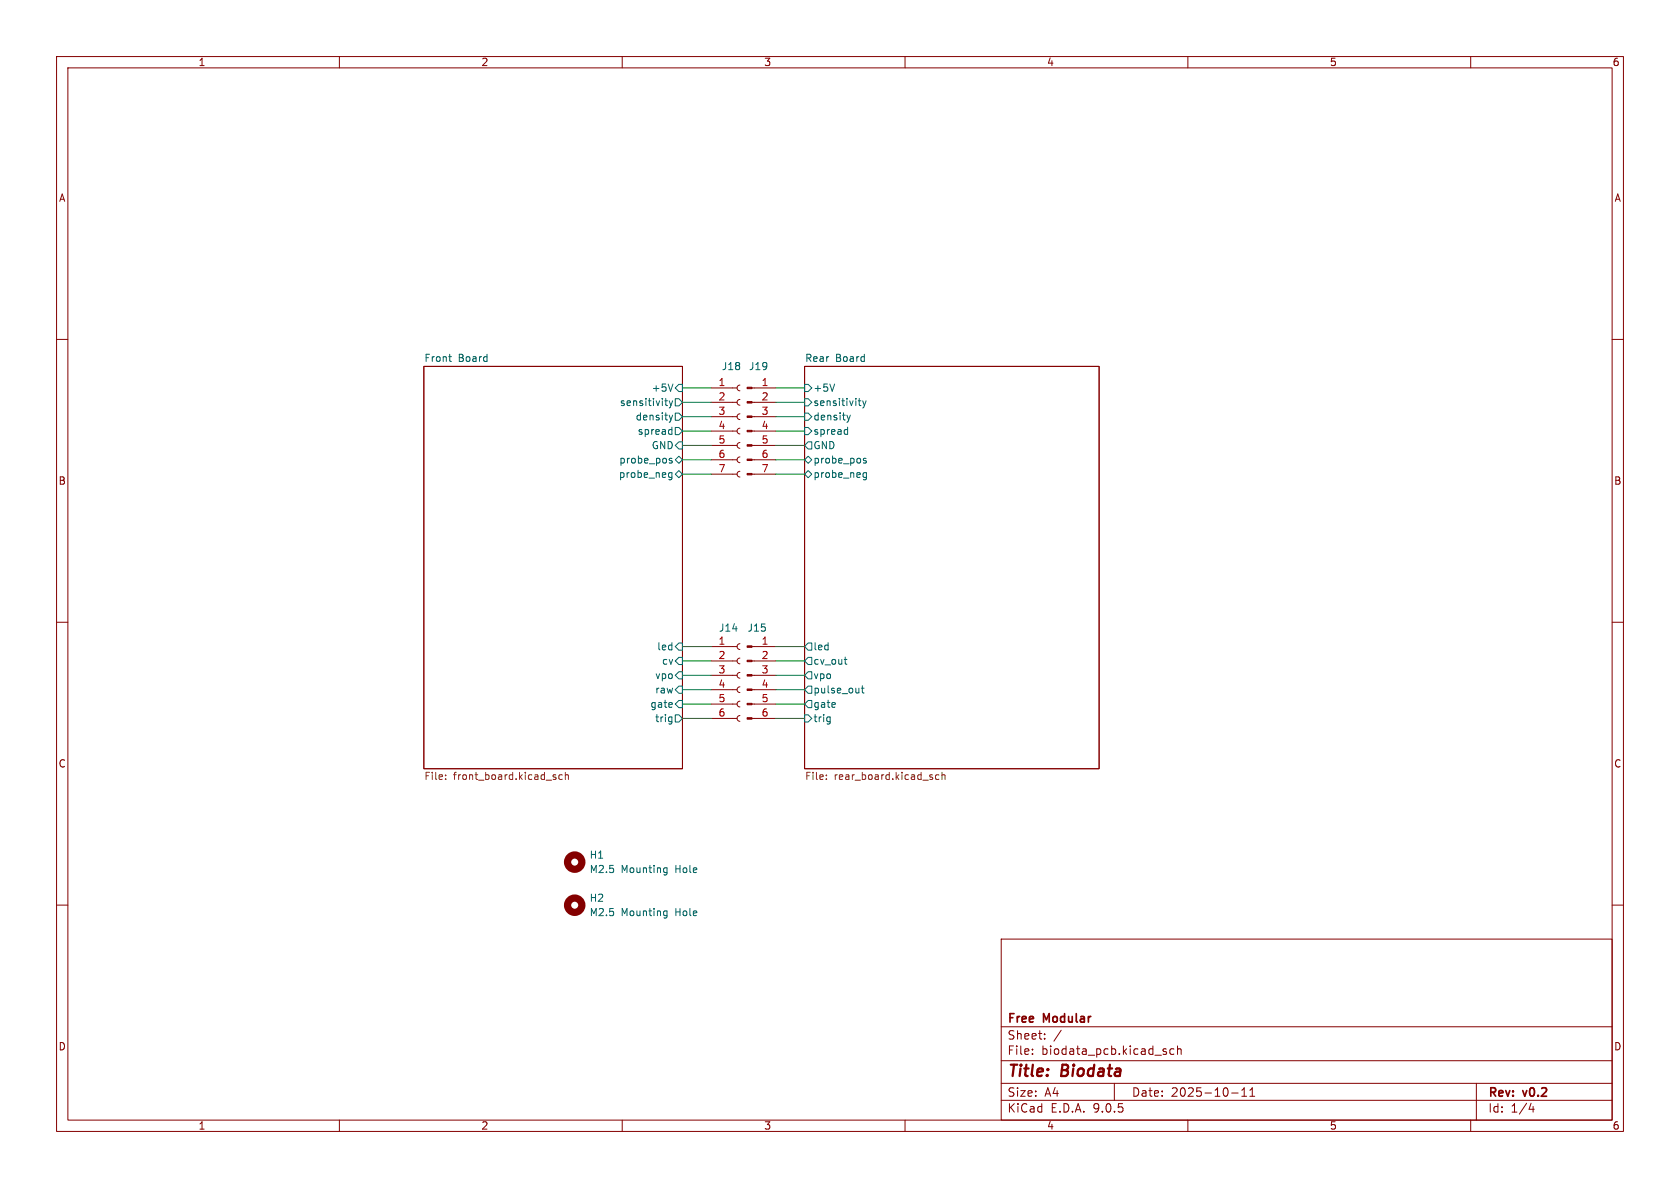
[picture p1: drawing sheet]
<svg xmlns="http://www.w3.org/2000/svg" width="297mm" height="210mm" viewBox="0 0 297 210" stroke-linecap="round" stroke-linejoin="round" font-family="sans-serif">
<g fill="none" stroke="#840000" stroke-width=".18">
<path d="M10 10h277v190h-277zM12 12h273v186h-273zM60 10v2M110 10v2M160 10v2M210 10v2M260 10v2M10 60h2M74.9 64.8h45.7v71.1h-45.7zM125.7 68.6h4.6M125.7 71.1h4.6M125.7 73.7h4.6"/>
<path d="M125.7 76.2h4.6M125.7 78.7h4.6M130.8 68.1l-.3 .1-.2 .4 .2 .3 .3 .2M130.8 70.6l-.3 .2-.2 .3 .2 .4 .3 .1M130.8 73.2l-.3 .1-.2 .4 .2 .3 .3 .2M130.8 75.7l-.3 .1-.2 .4 .2 .4 .3 .1M130.8 78.2l-.3 .2-.2 .3 .2 .4 .3 .1M132.9 68.6h4.3M132.9 71.1h4.3M132.9 73.7h4.3M132.9 76.2h4.3M132.9 78.7h4.3"/>
<path d="M142.2 64.8h52.1v71.1h-52.1zM285 60h2M125.7 81.3h4.6M125.7 83.8h4.6M130.8 80.8l-.3 .1-.2 .4 .2 .3 .3 .2M130.8 83.3l-.3 .2-.2 .3 .2 .4 .3 .1M132.9 81.3h4.3M132.9 83.8h4.3M10 110h2M125.7 114.3h4.6M125.7 116.8h4.6M125.7 119.4h4.6"/>
<path d="M130.8 113.8l-.3 .1-.2 .4 .2 .4 .3 .1M130.8 116.3l-.3 .2-.2 .3 .2 .4 .3 .1M130.8 118.9l-.3 .1-.2 .4 .2 .3 .3 .2M132.9 114.3h4.3M132.9 116.8h4.3M132.9 119.4h4.3M285 110h2M125.7 121.9h4.6M125.7 124.5h4.6M125.7 127h4.6M130.8 121.4l-.3 .2-.2 .3 .2 .4 .3 .1M130.8 124l-.3 .1-.2 .4 .2 .3 .3 .2"/>
<path d="M130.8 126.5l-.3 .1-.2 .4 .2 .4 .3 .1M132.9 121.9h4.3M132.9 124.5h4.3M132.9 127h4.3M10 160h2M177 166h108v32h-108zM285 160h2M60 198v2M110 198v2M160 198v2M177 194.5h108M177 191.5h108"/>
<path d="M177 187.5h108M177 181.5h108M182.5 186.3v.1M182.5 185.5v.1M184.7 183.6v.1M184.7 182.8v.1M187.6 182.1l-1.3 2M197 191.5v3M205.8 185.9l.4 .1v.2l-.2 .2h-.3M205.8 185.4l.4 .1M207.5 185.5l-.4-.1-.3 .3v.4l.2 .2h.5M208.2 185.5l.2-.1 .3 .1 .1 .9"/>
<path d="M208.2 184.9v1.5M210 198v2M217.7 193.2h1.2M219.5 193.8h.9M219.5 192.7l.5-.4v1.5M221 193.8h.8M221 192.7l.4-.4v1.5M260 198v2M261 191.5v6.5M270.7 195l-.4 1.1h.9M271 195.6v1"/>
</g>
<g fill="none" stroke="#006464" stroke-width=".18">
<path d="M79.3 63h.5M79.6 63.8l.2 .1M117.5 70.9h.5M117.7 71.5l.3 .2M118.3 70.9l.3 .8M118.3 73.4l.3 .8M118.4 75.9l.4 .1M118.6 71.7l-.3 .4M118.6 74.2l-.2 .4M118.8 76.7l-.4 .1M118.8 75.5v1.3M118.9 70.9l-.3 .8"/>
<path d="M118.9 73.4l-.3 .8M119 67.9l-.5 1.3M119.4 70.5h.6l.6 .6-.6 .7h-.6zM119.4 73h.6l.6 .7-.6 .6h-.6zM119.4 75.6h.6l.6 .6-.6 .6h-.6zM120 78.1h.6v1.3h-.6l-.6-.7zM120 67.9h.6v1.3h-.6l-.6-.6zM142.2 67.9h.7l.6 .7-.6 .6h-.7zM142.2 73h.7l.6 .7-.6 .6h-.7zM142.2 70.5h.7l.6 .6-.6 .7h-.7zM142.2 75.6h.7l.6 .6-.6 .6h-.7zM142.9 78.1h.6v1.3h-.6l-.7-.7z"/>
<path d="M147.6 67.9l-.5 1.3M149.5 75.9l.3 .1M149.7 73.4l.3 .8M149.8 75.5v1.3M149.8 76.7l-.3 .1M150 74.2l-.2 .4M150.3 73.4l-.3 .8M151.7 70.9h.5M152 71.6l.2 .1M152.5 70.9l.3 .8M152.8 71.7l-.3 .4M153.1 70.9l-.3 .8"/>
<path d="M118.2 84.3l.2 .1 .4-.1M118.8 83.6v1l-.3 .2h-.3M118.8 83.6h-.4l-.2 .1M118.8 81.1l-.3-.1-.2 .2 .1 .2 .4 .1v.3h-.5M119.4 81.3l.6-.7 .6 .7-.6 .6zM119.4 83.8l.6-.6 .6 .6-.6 .7zM142.2 83.8l.7-.6 .6 .6-.6 .7zM142.2 81.3l.7-.7 .6 .7-.6 .6zM152.6 84.3l.2 .1 .4-.1M153.1 81.1l-.3-.1-.2 .2 .1 .2 .4 .1v.3h-.5M153.2 83.6v1l-.3 .2h-.3M153.2 83.6h-.4l-.2 .1"/>
<path d="M119.4 116.8l.6-.6h.6v1.3h-.6zM120 118.7h.6v1.3h-.6l-.6-.6zM120 113.7h.6v1.2h-.6l-.6-.6zM142.9 116.2h.6v1.3h-.6l-.7-.7zM142.9 113.7h.6v1.2h-.6l-.7-.6zM142.9 118.7h.6v1.3h-.6l-.7-.6zM149.2 116.6h.5M149.5 117.4h.2M118.7 126.7l.1 .1M118.8 126.7v1.1l-.1 .1M118.8 127.5l-.1 .1M119.4 126.4h.6l.6 .6-.6 .6h-.6z"/>
<path d="M120 123.8h.6v1.3h-.6l-.6-.6zM120 121.3h.6v1.3h-.6l-.6-.7zM142.2 126.4h.7l.6 .6-.6 .6h-.7zM142.9 121.3h.6v1.3h-.6l-.7-.7zM142.9 123.8h.6v1.3h-.6l-.7-.6zM146.6 126.7l.2 .1M146.8 126.7v1.1l-.2 .1M146.8 127.5l-.2 .1M152.3 121.7h.5M152.4 121.2v1.1l.4 .2M117.6 153.4l.3 .1M117.9 153.4v1l-.1 .2-.3 .1"/>
<path d="M117.9 154.2h-.3M117.6 161l.3 .1M117.9 161v1.1l-.1 .1-.3 .1M117.9 161.8l-.3 .1"/>
</g>
<path d="M78.8 137.7v.1M78.8 137v.1M98 137.4h.3v.2l-.2 .2h-.2M98 137h.3M99.4 137h-.4l-.2 .2 .1 .5h.5M99.9 137.1l.2-.1h.3l.1 .8M99.9 136.5v1.3M146.1 137.7v.1M146.1 137v.1M166 137h-.4l-.2 .2 .1 .5h.5M166.5 137.1l.2-.1h.3l.1 .8M166.5 136.5v1.3" fill="none" stroke="#725600" stroke-width=".18"/>
<g fill="#840000" stroke="#840000" stroke-width=".18">
<path d="M132.1 114.2h.8v.2h-.8z"/>
<path d="M132.1 116.7h.8v.3h-.8z"/>
<path d="M132.1 119.3h.8v.2h-.8z"/>
<path d="M132.1 121.8h.8v.2h-.8z"/>
<path d="M132.1 124.3h.8v.3h-.8z"/>
<path d="M132.1 126.9h.8v.2h-.8z"/>
<path d="M132.1 68.5h.8v.2h-.8z"/>
<path d="M132.1 71h.8v.2h-.8z"/>
<path d="M132.1 73.5h.8v.3h-.8z"/>
<path d="M132.1 76.1h.8v.2h-.8z"/>
<path d="M132.1 78.6h.8v.3h-.8z"/>
<path d="M132.1 81.2h.8v.2h-.8z"/>
<path d="M132.1 83.7h.8v.2h-.8z"/>
</g>
<g fill="none" stroke="#840000" stroke-width="1.3">
<circle cx="101.6" cy="152.4" r="1.27"/>
<circle cx="101.6" cy="160" r="1.27"/>
</g>
<g fill="none" stroke="#009600" stroke-width=".18">
<path d="M120.6 71.1h5.1M120.6 68.6h5.1M120.6 76.2h5.1M120.6 78.7h5.1M120.6 73.7h5.1M137.2 71.1h5M137.2 68.6h5M137.2 76.2h5M137.2 78.7h5M137.2 73.7h5M120.6 81.3h5.1M120.6 83.8h5.1"/>
<path d="M137.2 81.3h5M137.2 83.8h5M120.6 119.4h5.1M120.6 114.3h5.1M120.6 116.8h5.1M137.2 119.4h5M137.2 114.3h5M137.2 116.8h5M120.6 127h5.1M120.6 124.5h5.1M120.6 121.9h5.1M137.2 127h5"/>
<path d="M137.2 124.5h5M137.2 121.9h5"/>
</g>
<g font-size="2.8" fill="#840000">
<text x="178" y="190.9">Title:</text>
<text x="187.7" y="190.9">Biodata</text>
</g>
<g font-size="2.1" fill="#840000">
<text x="178" y="184">Sheet:</text>
<text x="178" y="181.2">Free</text>
<text x="184.5" y="181.2">Modular</text>
<text x="178" y="186.7">File:</text>
<text x="184.1" y="186.7">biodata_pcb.kicad_sch</text>
<text x="178" y="196.9">KiCad</text>
<text x="178" y="194.1">Size:</text>
<text x="184.7" y="194.1">A4</text>
<text x="185.7" y="196.9">E.D.A.</text>
<text x="193.3" y="196.9">9.0.5</text>
<text x="200" y="194.1">Date:</text>
<text x="207" y="194.1">2025-10-11</text>
<text x="263" y="194.3">Rev:</text>
<text x="263" y="196.9">Id:</text>
<text x="267.1" y="196.9">1/4</text>
<text x="269.4" y="194.3">v0.2</text>
</g>
<g font-size="1.8" fill="#840000">
<text x="35" y="11.9">1</text>
<text x="85" y="11.9">2</text>
<text x="135" y="11.9">3</text>
<text x="185" y="11.9">4</text>
<text x="235" y="11.9">5</text>
<text x="285" y="11.9">6</text>
<text x="10.3" y="35.9">A</text>
<text x="285.3" y="35.9">A</text>
<text x="10.3" y="85.9">B</text>
<text x="285.3" y="85.9">B</text>
<text x="10.3" y="135.9">C</text>
<text x="285.3" y="135.9">C</text>
<text x="10.3" y="185.9">D</text>
<text x="285.3" y="185.9">D</text>
<text x="35" y="199.9">1</text>
<text x="85" y="199.9">2</text>
<text x="135" y="199.9">3</text>
<text x="185" y="199.9">4</text>
<text x="235" y="199.9">5</text>
<text x="285" y="199.9">6</text>
</g>
<g font-size="1.8" fill="#006464">
<text x="74.9" y="64.1">Front</text>
<text x="81" y="64.1">Board</text>
<text x="127.5" y="65.6">J18</text>
<text x="132.3" y="65.6">J19</text>
<text x="142.2" y="64.1">Rear</text>
<text x="147.7" y="64.1">Board</text>
<text x="109.5" y="72">sensitivity</text>
<text x="115.1" y="69.4">+5V</text>
<text x="143.7" y="69.4">+5V</text>
<text x="143.7" y="72">sensitivity</text>
<text x="112.3" y="74.5">density</text>
<text x="112.6" y="77.1">spread</text>
<text x="143.7" y="74.5">density</text>
<text x="143.7" y="77.1">spread</text>
<text x="109.4" y="82.1">probe_pos</text>
<text x="115.1" y="79.6">GND</text>
<text x="143.7" y="79.6">GND</text>
<text x="143.7" y="82.1">probe_pos</text>
<text x="109.3" y="84.7">probe_neg</text>
<text x="143.7" y="84.7">probe_neg</text>
<text x="127" y="111.9">J14</text>
<text x="132.1" y="111.9">J15</text>
<text x="116.1" y="115.2">led</text>
<text x="116.9" y="117.7">cv</text>
<text x="143.7" y="117.7">cv_out</text>
<text x="143.7" y="115.2">led</text>
<text x="114.9" y="125.3">gate</text>
<text x="115.7" y="122.8">raw</text>
<text x="115.7" y="120.2">vpo</text>
<text x="143.7" y="122.8">pulse_out</text>
<text x="143.7" y="125.3">gate</text>
<text x="143.7" y="120.2">vpo</text>
<text x="115.7" y="127.9">trig</text>
<text x="143.7" y="127.9">trig</text>
<text x="104.1" y="152">H1</text>
<text x="104.1" y="154.5">M2.5</text>
<text x="109.8" y="154.5">Mounting</text>
<text x="119.5" y="154.5">Hole</text>
<text x="104.1" y="159.6">H2</text>
<text x="104.1" y="162.2">M2.5</text>
<text x="109.8" y="162.2">Mounting</text>
<text x="119.5" y="162.2">Hole</text>
</g>
<g font-size="1.8" fill="#a90000">
<text x="126.9" y="68.3">1</text>
<text x="126.9" y="70.9">2</text>
<text x="134.5" y="68.3">1</text>
<text x="134.5" y="70.9">2</text>
<text x="126.9" y="73.4">3</text>
<text x="126.9" y="75.9">4</text>
<text x="134.5" y="73.4">3</text>
<text x="134.5" y="75.9">4</text>
<text x="126.9" y="78.5">5</text>
<text x="126.9" y="81">6</text>
<text x="126.9" y="83.6">7</text>
<text x="134.5" y="78.5">5</text>
<text x="134.5" y="81">6</text>
<text x="134.5" y="83.6">7</text>
<text x="126.9" y="114">1</text>
<text x="126.9" y="116.6">2</text>
<text x="126.9" y="119.1">3</text>
<text x="134.5" y="114">1</text>
<text x="134.5" y="116.6">2</text>
<text x="134.5" y="119.1">3</text>
<text x="126.9" y="121.7">4</text>
<text x="126.9" y="124.2">5</text>
<text x="134.5" y="121.7">4</text>
<text x="134.5" y="124.2">5</text>
<text x="126.9" y="126.7">6</text>
<text x="134.5" y="126.7">6</text>
</g>
<g font-size="1.8" fill="#725600">
<text x="74.9" y="138.2">File:</text>
<text x="80.2" y="138.2">front_board.kicad_sch</text>
<text x="142.2" y="138.2">File:</text>
<text x="147.5" y="138.2">rear_board.kicad_sch</text>
</g>
</svg>
